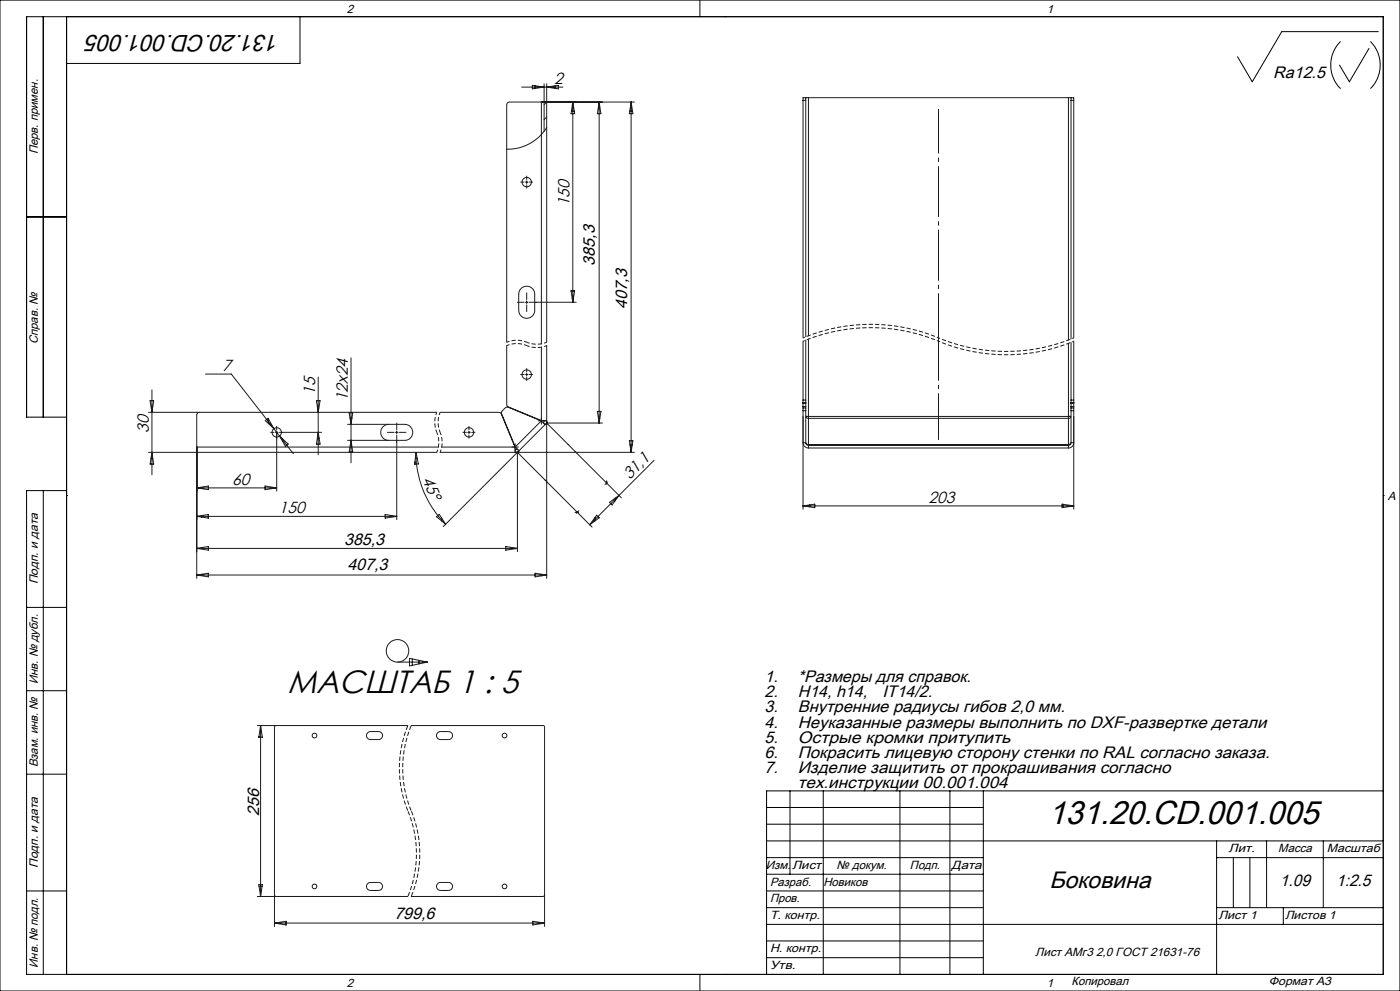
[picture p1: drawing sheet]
<svg xmlns="http://www.w3.org/2000/svg" width="420mm" height="297mm" viewBox="0 0 420 297" stroke-linecap="round" stroke-linejoin="round" font-family="sans-serif">
<g fill="none" stroke="#000" stroke-width=".3">
<path d="M0 0h420v297h-420zM13 5v120M20 5v287M90 5v14h-70M210 0v5M217.5 5h.1M402.2 12.4a10 10 0 0 0 0 14.2M410.7 14.5l-5.9 10-3-5M411.1 12.4a10 10 0 0 1 0 14.2M413.5 9.5h-29l-8.8 15-4.4-7.5M8 65h12M20 125h-12v-120h407v287h-407v-145h12"/>
<path d="M13 147v145M20 148.5h.1M415 148.5h.1M8 182h12M8 207h12M8 232h12M237 237v25M247 237v55M270 237v55M285 237v55M295 237v55M415 237h-185v55"/>
<path d="M230 242h65M230 247h65M230 252h185M230 257h65M365 252v40M365 257h50M370 257v15M375 257v15M380 252v20M397 252v20M8 267h12M230 267h65"/>
<path d="M230 272h65M230 277h185M230 262h65M365 272h50M385 272v5M210 292v5M217.5 292h.1M230 282h65M230 287h65"/>
</g>
<g fill="none" stroke="#191924" stroke-width=".3">
<path d="M156.5 26.1h12.4M159.7 25.6l3.5 .5-3.5 .5zM160.5 25.7v.8M162.4 30.6v72.4M162.5 26v.2M163.2 25.1v14.3M164 38.2a14 14 0 0 1-12 6.5M164 25.1v77.5M164 26.1l3.5-.5v1zM164 30.6l-.8 .8M164 35.1l-.8 .8M164.5 26v.2"/>
<path d="M166.5 25.7v.8M171.4 33.3h.9M171.7 31.4h.3M171.8 30.6l.6 3.5h-1.1zM171.8 30.6v60M179.7 30.6l.6 3.5h-1.1zM179.7 30.6v96.2M188.9 33.3h.9M189.2 31.4h.2M189.3 30.6l.6 3.5h-1.1zM189.3 30.6v105M190.3 30.6h-37.6l-.6 .4-.1 71.6"/>
<path d="M240.9 30.1h.8M241.7 29.3v71.7M242.5 29.3v71.3M320.5 29.3v72.6M321.3 30.1h.8M321.3 29.3v72.3M156.2 54.6h1M157.6 54.6h.8M158 52.8v1M158 54.2v.8M158 55.4v1M158.8 54.6h1"/>
<path d="M155.2 90.6h2M156.4 86.4a2.38 2.38 0 0 1 2.6-.4 2.38 2.38 0 0 1 1.4 2.2v4.8a2.4 2.4 0 0 1-2.4 2.4 2.4 2.4 0 0 1-2.4-2.4v-5.3zM157.6 90.6h.8M158 87.8v2M158 90.2v.8M158 91.4v2M158.8 90.6h14.1M171.3 87.1h1.1l-.6 3.5zM171.3 87.3h1M171.7 89.4h.3M45.6 116.8v25.5M61.6 112.1h7.8l12.8 16.4"/>
<path d="M95.5 113v23.3M105.3 107.2v31.5M152 103.6l.1 18 .3 .3 10 4.1 1.6 .1M156.2 112.3h1M157.6 112.3h.8M158 110.5v1M158 111.9v.8M158 113.1v.9M158.8 112.3h1M162.4 104.1v23M164 103.6v69.8M240.9 101.3v-72h81.2v72"/>
<path d="M240.9 102.3v50.3M240.9 119.9h.8M241.7 101.9v30.8M242.5 101.6v32.7M320.5 102.9v31.4M321.3 102.6v30.1M321.3 119.9h.8M322.1 102.3v50.3M44.6 135.6h86.4M44.6 123.6h86.4M45 120.1h1.1l-.5 3.5zM45.3 137.3h.5"/>
<path d="M45.6 135.6l.5 3.5h-1.1zM59 134h72.5M59.8 123.6l-.4 .1-.4 .5v49.2M79.6 126l.8-.6 1.8 3.1zM80.5 125.5v1.4M81.2 129.6h1M82.2 128.5l5.8 7.5M82.6 129.6h.8M83 127.8v1M83 129.2v18M83.8 129.6h12.7M83.9 130.7l2.6 2.4-.9 .7z"/>
<path d="M84.5 131.3v.5M94.9 120.1h1.1l-.5 3.5zM95.2 131.3h.5M95.5 129.6l.5 3.5h-1.1zM104.3 127.2h17.1a2.4 2.4 0 0 1 2.4 2.4 2.4 2.4 0 0 1-2.4 2.4h-17.1M104.7 123.7h1.1l-.5 3.5zM105 125.3h.6M105.3 132l.5 3.5h-1.1zM116.2 129.6h2M116.6 127.2a2.4 2.4 0 0 0-2.4 2.4 2.4 2.4 0 0 0 2.4 2.4M118.6 129.6h.8M119 126.8v2"/>
<path d="M119 129.2v.8M119 130.4v25.3M119.8 129.6h2M124.5 138.4v.7M124.6 137.3h.5M124.8 135.6a30.1 30.1 0 0 0 8.9 21.5M124.8 135.6l.7 3.5h-1.1zM132 123.6h18l.4 .5 4.1 9.9 .1 1.6M132 135.6h58.3M132.5 134h23M138.9 129.6h1M140.3 129.6h.8"/>
<path d="M140.7 127.8v1M140.7 129.2v.8M140.7 130.4v1M141.5 129.6h1M154.6 134.8l.5-.3 .6 .6M154.6 133v2.6M154.6 133.9l1.1 1.2M155.7 135.1l-1.1 .5M161.4 126.1h2.6M162.4 126.1l1.1 1.1M162.4 126.1l-9.9-4-.9 .1-1 1.1-.1 .6 4.1 10M162.4 126.1l-7.8 7.8"/>
<path d="M163.2 126.1l-.2 .6 .5 .5M164 126.1l-.5 1.1M164.3 126.5l-31.3 31.3M179.2 123.3h1.1l-.6 3.5zM179.5 125.3h.5M180.7 126.8h-16.7l22.4 22.4M188.8 132.1h1.1l-.6 3.5zM189 133.3h.7M189.3 135.4h.1M196.2 138l-19.3 19.3M240.9 120.6h.8M240.9 123.1h.8"/>
<path d="M240.9 122.3h.8M240.9 121.8h.8M240.9 120.9h.8M241.7 132.6l.4 .5 .4 .1h78l.6-.2 .2-.4M241.7 124.8l.3 .4 .5 .2h78l.5-.1 .3-.5M241.7 124.8h.8M241.7 124.7l.8 .1M241.7 132.7l.2 .5 .6 .3h78l.6-.3 .2-.5M241.7 132.7h-.8l.3 .8 .6 .6 .7 .2M242.5 134.3h78M242.5 124.8h78M320.5 124.8h.8"/>
<path d="M321.3 124.7l-.8 .1M321.3 132.7h.8l-.1 .7-.6 .6-.9 .3M321.3 120.6h.8M321.3 123.1h.8M321.3 122.3h.8M321.3 121.8h.8M321.3 120.9h.8M59 146.2l3.5-.5v1.1zM59 154.8l3.5-.6v1.1zM59 146.2h24M59 154.8h60M60.5 154.5v.5"/>
<path d="M79.5 145.7l3.5 .5-3.5 .6zM115.5 154.2l3.5 .6-3.5 .5zM131 154.9l.8-.7 1.9 2.9zM132.5 155.3v.8M172.5 153.6h1.1M173.6 153.1l-.7 .7M177.6 158l-22.4-22.4v29.7M178.5 155.1v1M179 154.4l.8 .8-2.9 2.1zM182 144.1v1M182.2 144.5l-.7 .7M182.8 150.6l2.9-2.1-2.1 2.8z"/>
<path d="M184.5 149.4v.7M184.5 149.3h.6M240.9 151.6l3.5-.5v1zM240.9 151.6h81.2M242.9 151.3v.6M318.6 151.1l3.5 .5-3.5 .5zM318.9 151.1v1M320.9 151.4v.4M59 164.4l3.5-.6v1.1zM59 172.3l3.5-.5v1.1zM59 164.4h96.2M59 172.3h105"/>
<path d="M151.7 163.8l3.5 .6-3.5 .5zM160.5 171.8l3.5 .5-3.5 .6zM162.5 172.1v.5M119.2 198.4h9M122.8 197.3l5.4 1.1-5.4 1.2zM123.7 197.5v1.9M125.7 197.9v1.1M127.7 198.3v.2M77.2 217.4h45.1M78.1 217.7h.1M78.2 217.4l.5 3.5h-1.1zM78.2 217.4v51.3"/>
<path d="M82.8 217.4l-.5 .4v59.9M110.2 219.7l.8-.5h2.6a1.2 1.2 0 0 1 1.2 1.2 1.2 1.2 0 0 1-1.2 1.2h-2.4a1.19 1.19 0 0 1-1.1-.6 1.19 1.19 0 0 1 .1-1.3zM123.4 217.4h39.6l.3 .2 .1 60.1M131.2 219.7l.8-.5h2.5a1.2 1.2 0 0 1 1.2 1.2 1.2 1.2 0 0 1-1.2 1.2h-2.3a1.22 1.22 0 0 1-1-1.9zM77.7 220.7v.2M77.2 268.7h45.1M77.6 265.1h1.1l-.5 3.6zM77.7 265.7h.9M82.3 268.2l.5 .5M82.3 276.6l3.6-.5v1.1zM82.3 276.6h81.1M83.7 276.5v.4"/>
<path d="M85.7 276.2v1M110.2 264.9l.8-.4h2.6a1.2 1.2 0 0 1 1.2 1.2 1.2 1.2 0 0 1-1.2 1.2h-2.4a1.19 1.19 0 0 1-1.1-.7 1.19 1.19 0 0 1 .1-1.3zM131.2 264.9l.8-.4h2.5a1.2 1.2 0 0 1 1.2 1.2 1.2 1.2 0 0 1-1.2 1.2h-2.3a1.22 1.22 0 0 1-1-2zM159.8 276.1l3.6 .5-3.6 .6zM163.4 268.2l-.5 .5h-39.5"/>
<circle cx="158" cy="54.6" r="1.4"/>
<circle cx="158" cy="112.3" r="1.4"/>
<circle cx="83" cy="129.6" r="1.4"/>
<circle cx="140.7" cy="129.6" r="1.4"/>
<circle cx="119.3" cy="195" r="3.4"/>
<circle cx="94.3" cy="220.4" r=".69"/>
<circle cx="151.3" cy="220.4" r=".7"/>
<circle cx="94.3" cy="265.7" r=".69"/>
<circle cx="151.3" cy="265.7" r=".7"/>
</g>
<path d="M158 103.6l2.8 .6 1.7-.2 1.5-.4M158 103.6l-2.8-.6-1.6 .1-1.6 .5M158 102.6l2.8 .6 1.7-.2 1.5-.4M158 102.6l-2.8-.6-1.6 .1-1.6 .5M131 123.6l-.6 2.8 .2 1.6 .4 1.6M131 135.6l.6-2.8-.1-1.7-.5-1.5M132 123.6l-.6 2.8 .2 1.6 .4 1.6M132 135.6l.6-2.8-.1-1.7-.5-1.5" fill="none" stroke="#191924" stroke-width=".3" stroke-dasharray="1.3 .6" stroke-dashoffset=".4" stroke-linecap="butt"/>
<path d="M281.5 102.3a52.8 52.8 0 0 0 40.6 0M281.5 102.3a52.8 52.8 0 0 0-40.6 0M281.5 101.3a52.8 52.8 0 0 0 40.6 0M281.5 101.3a52.8 52.8 0 0 0-40.6 0" fill="none" stroke="#191924" stroke-width=".3" stroke-dasharray="1.3 .6" stroke-dashoffset=".8" stroke-linecap="butt"/>
<path d="M122.4 217.4a33.3 33.3 0 0 0 0 25.6M123.4 217.4a33.3 33.3 0 0 0 0 25.6M122.4 268.6a33.3 33.3 0 0 0 0-25.6M123.4 268.6a33.3 33.3 0 0 0 0-25.6" fill="none" stroke="#191924" stroke-width=".3" stroke-dasharray="1.3 .6" stroke-dashoffset="-.1" stroke-linecap="butt"/>
<path d="M281.5 100.1v31.7" fill="none" stroke="#191924" stroke-width=".3" stroke-dasharray="15.2 1.3 1.3 1.3" stroke-dashoffset="1.3" stroke-linecap="butt"/>
<path d="M281.5 32.6v68.7" fill="none" stroke="#191924" stroke-width=".3" stroke-dasharray="15.2 1.3 1.3 1.3" stroke-dashoffset="1.9" stroke-linecap="butt"/>
<g fill="#808080">
<path d="M40.6 -.1h1.1zM40.6 -.1h1.1zM90.5 -.1h1.1zM90.5 -.1h1.1zM18.2 297.1h1.1zM18.2 297.1h1.1z"/>
<path d="M54.6 -.1h3.5zM111.1 -.1h3.5zM11.9 297.1h3.5zM89.4 297.1h3.5z"/>
</g>
<text font-size="10" x="314.4" y="246.8">131.20.CD.001.005</text>
<text font-size="9.7" x="86.3" y="207.6">МАСШТАБ 1 : 5</text>
<g font-size="7.1">
<text x="84" y="10.3" transform="rotate(-180 84 10.3)">131.20.CD.001.005</text>
<text x="314.8" y="266.1">Боковина</text>
</g>
<g font-size="5">
<text x="382" y="23.4">Ra12.5</text>
<text x="178.5" y="79.6" transform="rotate(-90 178.5 79.6)">385,3</text>
<text x="188.2" y="92.7" transform="rotate(-90 188.2 92.7)">407,3</text>
<text x="103.2" y="163.4">385,3</text>
<text x="104.2" y="170.8">407,3</text>
<text x="229.3" y="204.5">1.</text>
<text x="229.3" y="209">2.</text>
<text x="239.3" y="204.5">*Размеры для справок.</text>
<text x="239.3" y="209">H14, h14,</text>
<text x="264.7" y="209">IT14/2.</text>
<text x="229.3" y="213.5">3.</text>
<text x="239.3" y="213.5">Внутренние радиусы гибов 2,0 мм.</text>
<text x="229.3" y="218.1">4.</text>
<text x="239.3" y="218.1">Неуказанные размеры выполнить по DXF-развертке детали</text>
<text x="229.3" y="222.6">5.</text>
<text x="229.3" y="227.1">6.</text>
<text x="239.3" y="222.6">Острые кромки притупить</text>
<text x="239.3" y="227.1">Покрасить лицевую сторону стенки по RAL согласно заказа.</text>
<text x="229.3" y="231.6">7.</text>
<text x="239.3" y="231.6">Изделие защитить от прокрашивания согласно</text>
<text x="239.3" y="236.1">тех.инструкции 00.001.004</text>
<text x="77.7" y="244.5" transform="rotate(-90 77.7 244.5)">256</text>
<text x="384" y="265.7">1.09</text>
<text x="400.8" y="265.7">1:2.5</text>
<text x="118.3" y="275.6">799,6</text>
</g>
<g font-size="4.8">
<text x="166.2" y="25.1">2</text>
<text x="170.9" y="61.9" transform="rotate(-90 170.9 61.9)">150</text>
<text x="66.7" y="111.1">7</text>
<text x="94.5" y="118.3" transform="rotate(-90 94.5 118.3)">15</text>
<text x="104.3" y="120.3" transform="rotate(-90 104.3 120.3)">12х24</text>
<text x="44.6" y="129.8" transform="rotate(-90 44.6 129.8)">30</text>
<text x="126.6" y="143.5" transform="rotate(68 126.6 143.5)">45°</text>
<text x="188.9" y="143.9" transform="rotate(-45 188.9 143.9)">31,1</text>
<text x="69.7" y="145.2">60</text>
<text x="83.6" y="153.7">150</text>
<text x="278.6" y="150.6">203</text>
</g>
<g font-size="3.6">
<text x="104" y="3.9">2</text>
<text x="314" y="3.9">1</text>
<text x="11.4" y="46.3" transform="rotate(-90 11.4 46.3)">Перв. примен.</text>
<text x="11.3" y="103.2" transform="rotate(-90 11.3 103.2)">Справ. №</text>
<text x="416.4" y="149.9">A</text>
<text x="11.4" y="175.1" transform="rotate(-90 11.4 175.1)">Подп. и дата</text>
<text x="11.3" y="205" transform="rotate(-90 11.3 205)">Инв. № дубл.</text>
<text x="11.4" y="230" transform="rotate(-90 11.4 230)">Взам. инв. №</text>
<text x="368.5" y="255.4">Лит.</text>
<text x="383.5" y="255.4">Масса</text>
<text x="398.1" y="255.4">Масштаб</text>
<text x="11.4" y="260.1" transform="rotate(-90 11.4 260.1)">Подп. и дата</text>
<text x="229.8" y="260.4">Изм.</text>
<text x="237.6" y="260.4">Лист</text>
<text x="251" y="260.4">№ докум.</text>
<text x="273" y="260.4">Подп.</text>
<text x="285.5" y="260.4">Дата</text>
<text x="231" y="265.4">Разраб.</text>
<text x="247" y="265.5">Новиков</text>
<text x="231" y="275.4">Т. контр.</text>
<text x="231" y="270.4">Пров.</text>
<text x="365.5" y="275.4">Лист 1</text>
<text x="385.5" y="275.4">Листов 1</text>
<text x="231" y="285.4">Н. контр.</text>
<text x="310.6" y="286.4">Лист АМг3 2,0 ГОСТ 21631-76</text>
<text x="11.3" y="290" transform="rotate(-90 11.3 290)">Инв. № подл.</text>
<text x="231" y="290.4">Утв.</text>
<text x="104" y="295.9">2</text>
<text x="314" y="295.9">1</text>
<text x="321.5" y="295.3">Копировал</text>
<text x="380.7" y="295.3">Формат А3</text>
</g>
</svg>
